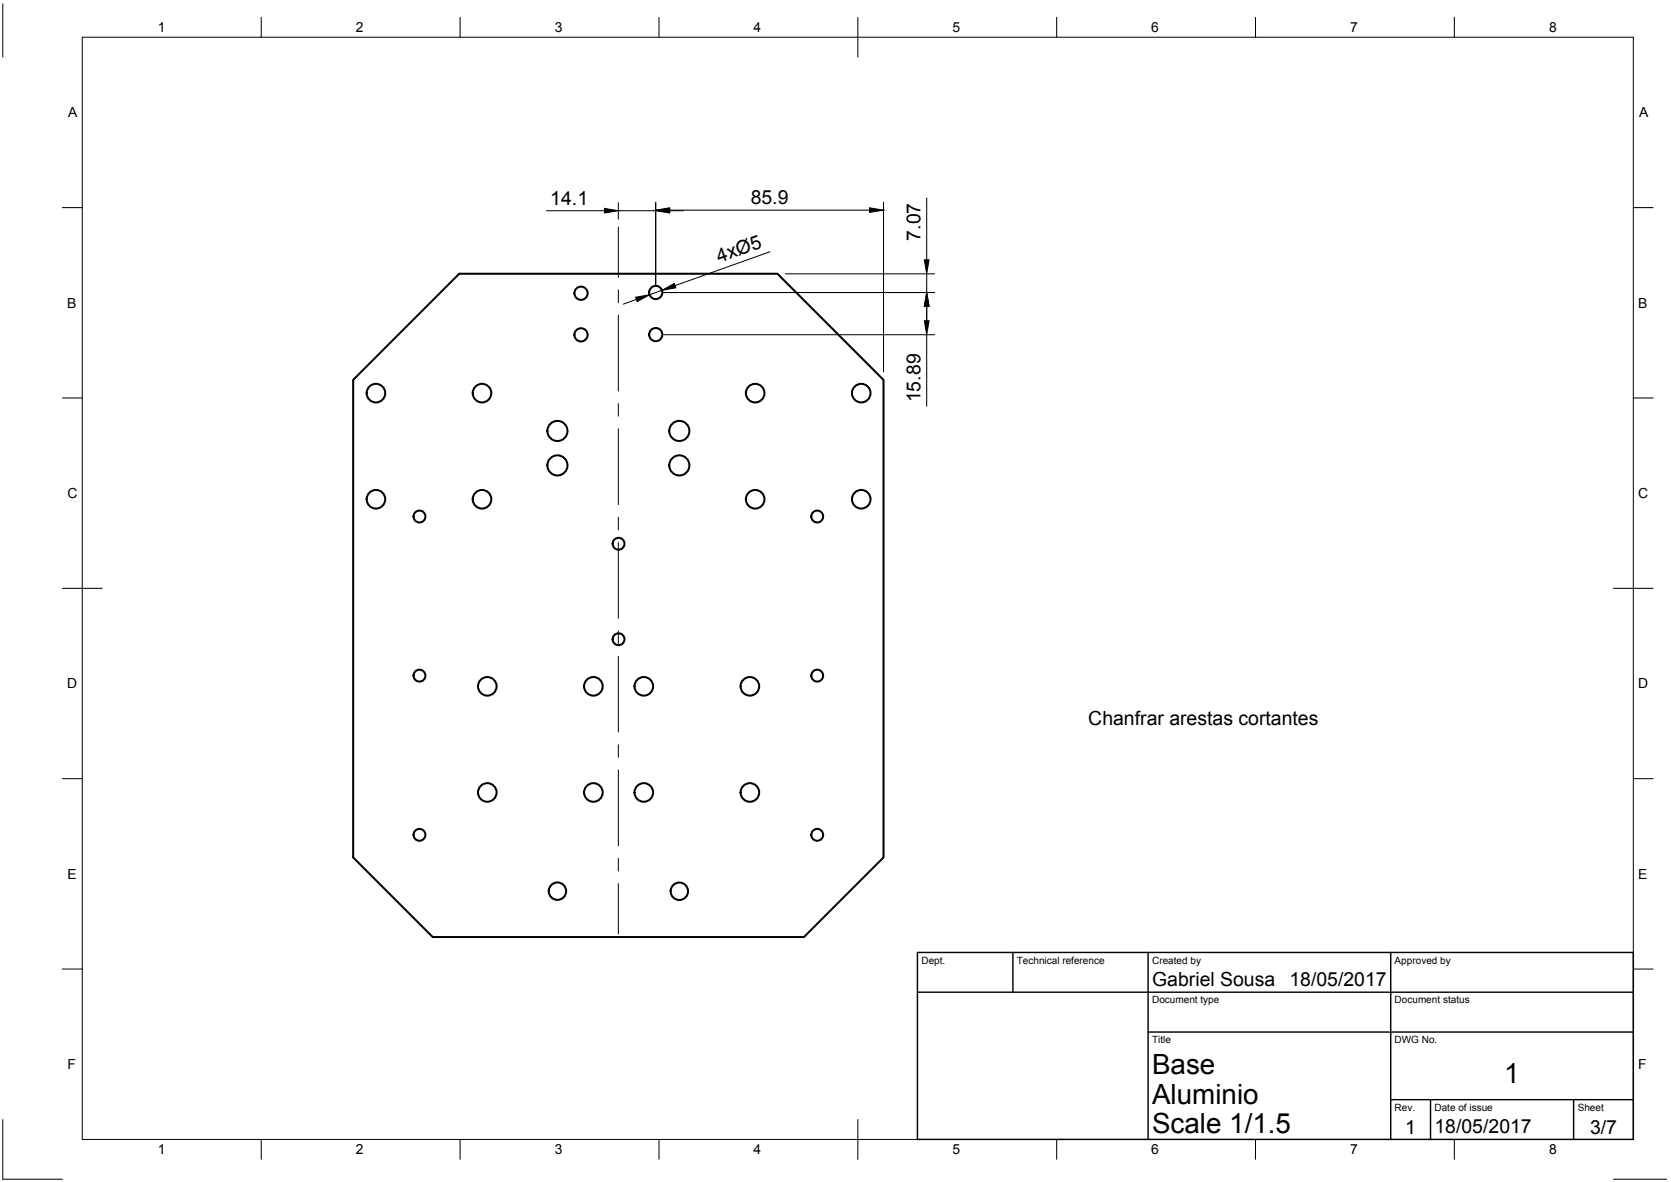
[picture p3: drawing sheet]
<svg xmlns="http://www.w3.org/2000/svg" width="420mm" height="297mm" viewBox="0 0 420 297" stroke-linecap="round" stroke-linejoin="round" font-family="sans-serif">
<!-- layer: Visible -->
<g fill="none" stroke="#000" stroke-width=".51">
<path d="M88.8 95.5l26.7-26.7h80l26.7 26.7v120l-20.1 20h-93.3l-20-20z"/>
<circle cx="146.1" cy="73.7" r="1.66"/>
<circle cx="164.9" cy="73.5" r="1.66"/>
<circle cx="94.5" cy="98.8" r="2.34"/>
<circle cx="121.2" cy="98.8" r="2.34"/>
<circle cx="146.1" cy="84.1" r="1.66"/>
<circle cx="164.9" cy="84.1" r="1.66"/>
<circle cx="189.9" cy="98.8" r="2.34"/>
<circle cx="216.6" cy="98.8" r="2.34"/>
<circle cx="140.2" cy="117" r="2.53"/>
<circle cx="140.2" cy="108.3" r="2.53"/>
<circle cx="170.8" cy="108.3" r="2.53"/>
<circle cx="170.8" cy="117" r="2.53"/>
<circle cx="94.5" cy="125.5" r="2.34"/>
<circle cx="105.5" cy="129.8" r="1.49"/>
<circle cx="121.2" cy="125.5" r="2.34"/>
<circle cx="155.5" cy="136.6" r="1.49"/>
<circle cx="189.9" cy="125.5" r="2.34"/>
<circle cx="205.5" cy="129.8" r="1.49"/>
<circle cx="216.6" cy="125.5" r="2.34"/>
<circle cx="105.5" cy="169.8" r="1.49"/>
<circle cx="122.5" cy="172.5" r="2.34"/>
<circle cx="149.2" cy="172.5" r="2.34"/>
<circle cx="155.5" cy="160.6" r="1.49"/>
<circle cx="161.9" cy="172.5" r="2.34"/>
<circle cx="188.5" cy="172.5" r="2.34"/>
<circle cx="205.5" cy="169.8" r="1.49"/>
<circle cx="122.5" cy="199.1" r="2.34"/>
<circle cx="149.2" cy="199.1" r="2.34"/>
<circle cx="161.9" cy="199.1" r="2.34"/>
<circle cx="188.5" cy="199.1" r="2.34"/>
<circle cx="105.5" cy="209.8" r="1.49"/>
<circle cx="205.5" cy="209.8" r="1.49"/>
<circle cx="140.2" cy="224" r="2.19"/>
<circle cx="170.8" cy="224" r="2.19"/>
</g>
<!-- layer: Border -->
<g fill="none" stroke="#000" stroke-width=".25">
<path d="M.7 1v13.4M20.7 9.4h390v276.9h-390zM65.7 4.4v5M115.7 4.4v5M165.7 4.4v5M215.7 4.4v10M265.7 4.4v5M315.7 4.4v5M365.7 4.4v5M15.7 52.2h5M410.7 52.2h5M15.7 100h5"/>
<path d="M410.7 100h5M15.7 147.8h10M405.7 147.8h10M15.7 195.7h5M410.7 195.7h5M15.7 243.5h5M410.7 243.5h5M.7 281.3v15h15M65.7 286.3v5M115.7 286.3v5M165.7 286.3v5M215.7 281.3v10"/>
<path d="M265.7 286.3v5M315.7 286.3v5M365.7 286.3v5M405.7 296.3h13.4"/>
</g>
<!-- layer: TitleBlock -->
<path d="M230.7 239.4h180v46.9h-180zM254.7 239.4v9.9M288.7 239.4v46.9M349.7 239.4v46.9M230.7 249.3h180M288.7 259.4h122M349.7 276.4h61M359.7 276.4v9.9M395.7 276.4v9.9" fill="none" stroke="#000" stroke-width=".36"/>
<!-- layer: Center Lines -->
<g fill="none" stroke="#000" stroke-width=".25">
<path d="M155.5 57.1v12.6M155.5 72.9v3.1M155.5 79.2v19.1M155.5 101.4v3.2M155.5 107.8v19M155.5 130v3.2M155.5 136.3v19.1M155.5 158.6v3.1M155.5 164.9v19.1M155.5 187.1v3.2M155.5 193.5v19M155.5 215.7v3.2"/>
<path d="M155.5 222.1v12.6"/>
</g>
<!-- layer: Dimensions -->
<g fill="none" stroke="#000" stroke-width=".25">
<path d="M137.4 53h14.6M155.5 50.9v4.2M155.5 53h9.4M164.9 50.8v20.7M168.4 52.8h50.2M168.4 53h3.5M222.2 50.8v42.7M233 49.7v15.6M160 75.2l-3.3 1.2M166.4 73l-3.1 1.1M166.9 73.5h68.1M193.6 63.3l-23.9 8.5"/>
<path d="M197.5 68.8h37.5M233 68.8v4.7M233 77v3.6M166.9 84.1h68.1M233 84.1v18"/>
</g>
<path d="M152 52.4l3.5 .6-3.5 .5zM164.9 52.8l3.5-.6v1.2zM164.9 53l3.5-.6v1.1zM218.6 52.2l3.6 .6-3.6 .6zM159.8 74.7l3.5-.6-3.1 1.7zM166.4 73l3.2-1.8 .3 1.1zM233 73.5l.6 3.5h-1.2zM232.4 65.3h1.2l-.6 3.5zM232.4 80.6h1.2l-.6 3.5z" fill="#000" stroke="#000" stroke-width=".25"/>
<g font-size="7">
<text x="289.7" y="269.9">Base</text>
<text x="378.2" y="272.2">1</text>
<text x="289.7" y="277.3">Aluminio</text>
<text x="289.7" y="284.8">Scale 1/1.5</text>
</g>
<g font-size="4.9">
<text x="138.4" y="51.4">14.1</text>
<text x="188.8" y="51.2">85.9</text>
<text x="180.8" y="66" transform="rotate(-20 180.8 66)">4xØ5</text>
<text x="231.4" y="60.5" transform="rotate(-90 231.4 60.5)">7.07</text>
<text x="231.4" y="101.1" transform="rotate(-90 231.4 101.1)">15.89</text>
<text x="273.6" y="182.1">Chanfrar arestas cortantes</text>
<text x="289.7" y="247.8">Gabriel Sousa</text>
<text x="324.2" y="247.8">18/05/2017</text>
<text x="353.3" y="285">1</text>
<text x="360.7" y="284.8">18/05/2017</text>
<text x="399.8" y="285">3/7</text>
</g>
<g font-size="3.5">
<text x="39.7" y="8.1">1</text>
<text x="89.5" y="8.1">2</text>
<text x="139.5" y="8.1">3</text>
<text x="189.4" y="8.1">4</text>
<text x="239.5" y="8.1">5</text>
<text x="289.4" y="8.1">6</text>
<text x="339.5" y="8.1">7</text>
<text x="389.5" y="8.1">8</text>
<text x="17.1" y="29.5">A</text>
<text x="412.1" y="29.5">A</text>
<text x="16.9" y="77.3">B</text>
<text x="411.9" y="77.3">B</text>
<text x="16.9" y="125.2">C</text>
<text x="411.9" y="125.2">C</text>
<text x="16.9" y="173">D</text>
<text x="411.9" y="173">D</text>
<text x="16.9" y="220.9">E</text>
<text x="411.9" y="220.9">E</text>
<text x="16.9" y="268.7">F</text>
<text x="411.9" y="268.7">F</text>
<text x="39.7" y="290.1">1</text>
<text x="89.5" y="290.1">2</text>
<text x="139.5" y="290.1">3</text>
<text x="189.4" y="290.1">4</text>
<text x="239.5" y="290.1">5</text>
<text x="289.4" y="290.1">6</text>
<text x="339.5" y="290.1">7</text>
<text x="389.5" y="290.1">8</text>
</g>
<g font-size="2.5">
<text x="231.7" y="242.1">Dept.</text>
<text x="255.7" y="242.1">Technical reference</text>
<text x="289.7" y="242.1">Created by</text>
<text x="350.7" y="242.1">Approved by</text>
<text x="289.7" y="252.1">Document type</text>
<text x="350.7" y="252.1">Document status</text>
<text x="289.7" y="262.1">Title</text>
<text x="350.7" y="262.1">DWG No.</text>
<text x="350.7" y="279.1">Rev.</text>
<text x="360.7" y="279.1">Date of issue</text>
<text x="396.7" y="279.1">Sheet</text>
</g>
</svg>
